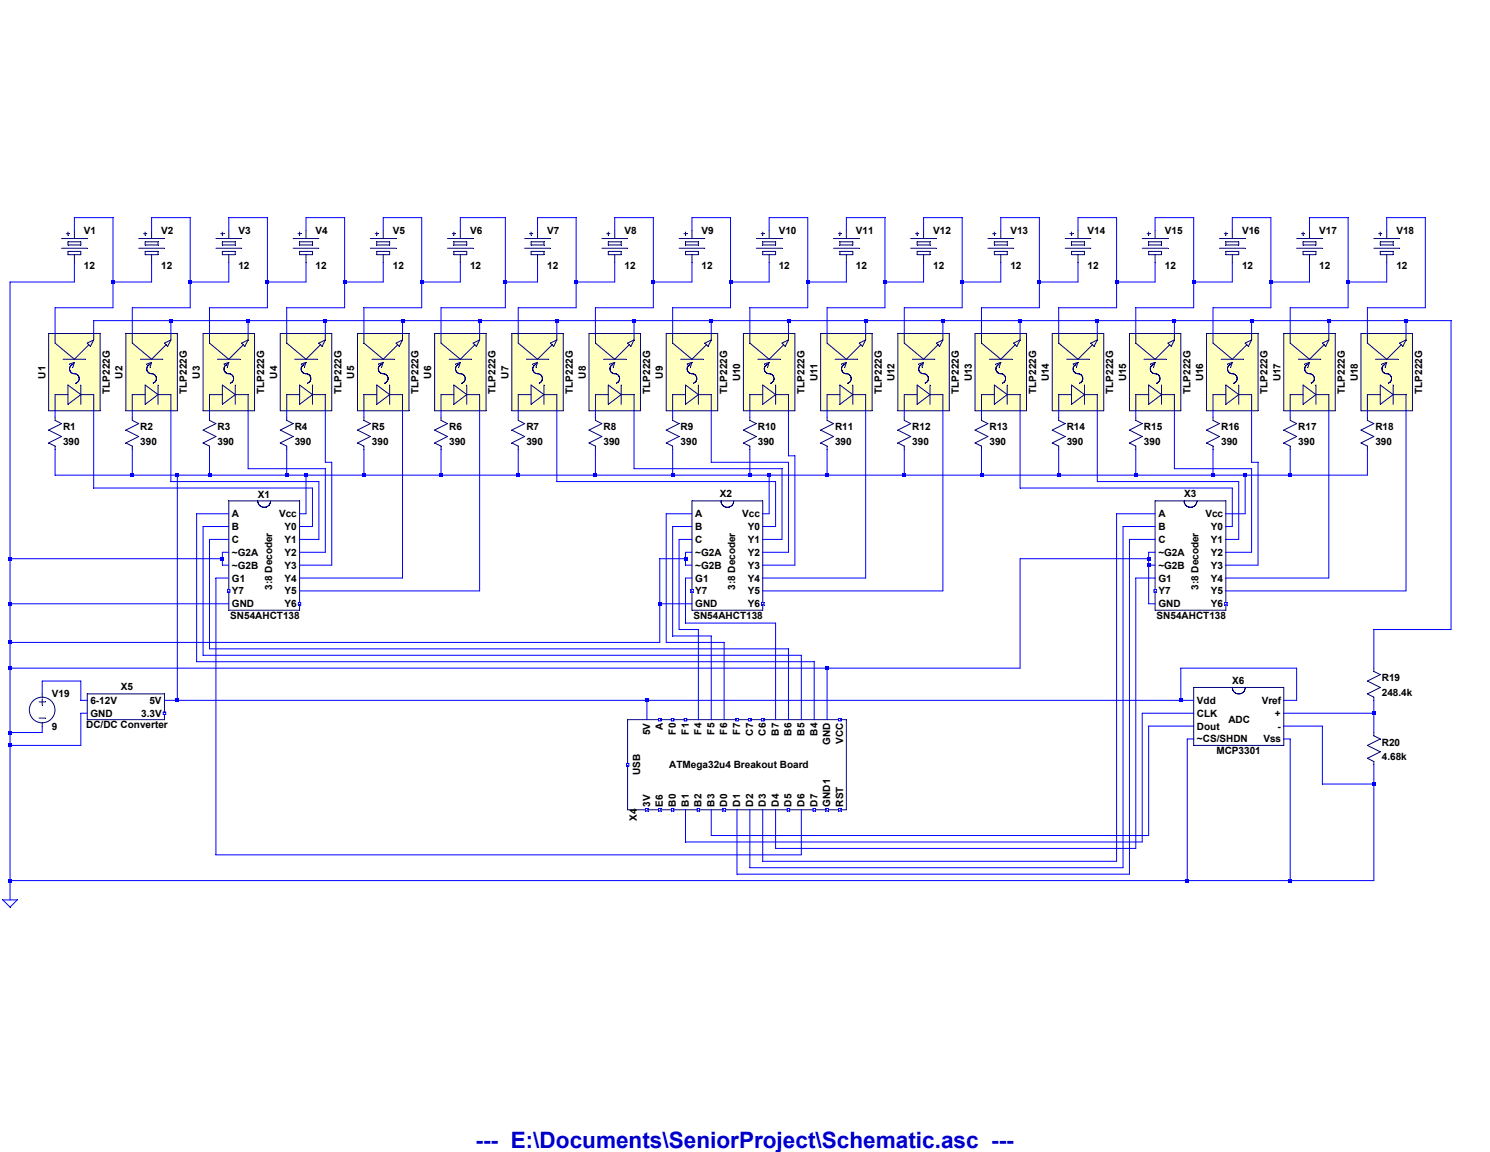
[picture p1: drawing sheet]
Version 4
SHEET 1 3428 1716
WIRE 96 0 0 0
WIRE 288 0 192 0
WIRE 480 0 384 0
WIRE 672 0 576 0
WIRE 864 0 768 0
WIRE 1072 0 960 0
WIRE 1248 0 1152 0
WIRE 1440 0 1344 0
WIRE 1632 0 1536 0
WIRE 1824 0 1728 0
WIRE 2016 0 1920 0
WIRE 2208 0 2112 0
WIRE 2400 0 2304 0
WIRE 2592 0 2496 0
WIRE 2784 0 2688 0
WIRE 2976 0 2880 0
WIRE 3168 0 3072 0
WIRE 3360 0 3264 0
WIRE 0 32 0 0
WIRE 192 32 192 0
WIRE 384 32 384 0
WIRE 576 32 576 0
WIRE 768 32 768 0
WIRE 960 32 960 0
WIRE 1152 32 1152 0
WIRE 1344 32 1344 0
WIRE 1536 32 1536 0
WIRE 1728 32 1728 0
WIRE 1920 32 1920 0
WIRE 2112 32 2112 0
WIRE 2304 32 2304 0
WIRE 2496 32 2496 0
WIRE 2688 32 2688 0
WIRE 2880 32 2880 0
WIRE 3072 32 3072 0
WIRE 3264 32 3264 0
WIRE 0 160 0 112
WIRE 0 160 -160 160
WIRE 96 160 96 0
WIRE 192 160 192 112
WIRE 192 160 96 160
WIRE 288 160 288 0
WIRE 384 160 384 112
WIRE 384 160 288 160
WIRE 480 160 480 0
WIRE 576 160 576 112
WIRE 576 160 480 160
WIRE 672 160 672 0
WIRE 768 160 768 112
WIRE 768 160 672 160
WIRE 864 160 864 0
WIRE 960 160 960 112
WIRE 960 160 864 160
WIRE 1072 160 1072 0
WIRE 1152 160 1152 112
WIRE 1152 160 1072 160
WIRE 1248 160 1248 0
WIRE 1344 160 1344 112
WIRE 1344 160 1248 160
WIRE 1440 160 1440 0
WIRE 1536 160 1536 112
WIRE 1536 160 1440 160
WIRE 1632 160 1632 0
WIRE 1728 160 1728 112
WIRE 1728 160 1632 160
WIRE 1824 160 1824 0
WIRE 1920 160 1920 112
WIRE 1920 160 1824 160
WIRE 2016 160 2016 0
WIRE 2112 160 2112 112
WIRE 2112 160 2016 160
WIRE 2208 160 2208 0
WIRE 2304 160 2304 112
WIRE 2304 160 2208 160
WIRE 2400 160 2400 0
WIRE 2496 160 2496 112
WIRE 2496 160 2400 160
WIRE 2592 160 2592 0
WIRE 2688 160 2688 112
WIRE 2688 160 2592 160
WIRE 2784 160 2784 0
WIRE 2880 160 2880 112
WIRE 2880 160 2784 160
WIRE 2976 160 2976 0
WIRE 3072 160 3072 112
WIRE 3072 160 2976 160
WIRE 3168 160 3168 0
WIRE 3264 160 3264 112
WIRE 3264 160 3168 160
WIRE 96 224 96 160
WIRE 96 224 -48 224
WIRE 288 224 288 160
WIRE 288 224 144 224
WIRE 480 224 480 160
WIRE 480 224 336 224
WIRE 672 224 672 160
WIRE 672 224 528 224
WIRE 864 224 864 160
WIRE 864 224 720 224
WIRE 1072 224 1072 160
WIRE 1072 224 912 224
WIRE 1248 224 1248 160
WIRE 1248 224 1104 224
WIRE 1440 224 1440 160
WIRE 1440 224 1296 224
WIRE 1632 224 1632 160
WIRE 1632 224 1488 224
WIRE 1824 224 1824 160
WIRE 1824 224 1680 224
WIRE 2016 224 2016 160
WIRE 2016 224 1872 224
WIRE 2208 224 2208 160
WIRE 2208 224 2064 224
WIRE 2400 224 2400 160
WIRE 2400 224 2256 224
WIRE 2592 224 2592 160
WIRE 2592 224 2448 224
WIRE 2784 224 2784 160
WIRE 2784 224 2640 224
WIRE 2976 224 2976 160
WIRE 2976 224 2832 224
WIRE 3168 224 3168 160
WIRE 3168 224 3024 224
WIRE 3360 224 3360 0
WIRE 3360 224 3216 224
WIRE 240 256 48 256
WIRE 432 256 240 256
WIRE 624 256 432 256
WIRE 816 256 624 256
WIRE 1008 256 816 256
WIRE 1200 256 1008 256
WIRE 1392 256 1200 256
WIRE 1584 256 1392 256
WIRE 1776 256 1584 256
WIRE 1968 256 1776 256
WIRE 2160 256 1968 256
WIRE 2352 256 2160 256
WIRE 2544 256 2352 256
WIRE 2736 256 2544 256
WIRE 2928 256 2736 256
WIRE 3120 256 2928 256
WIRE 3312 256 3120 256
WIRE 3424 256 3312 256
WIRE -48 288 -48 224
WIRE 48 288 48 256
WIRE 144 288 144 224
WIRE 240 288 240 256
WIRE 336 288 336 224
WIRE 432 288 432 256
WIRE 528 288 528 224
WIRE 624 288 624 256
WIRE 720 288 720 224
WIRE 816 288 816 256
WIRE 912 288 912 224
WIRE 1008 288 1008 256
WIRE 1104 288 1104 224
WIRE 1200 288 1200 256
WIRE 1296 288 1296 224
WIRE 1392 288 1392 256
WIRE 1488 288 1488 224
WIRE 1584 288 1584 256
WIRE 1680 288 1680 224
WIRE 1776 288 1776 256
WIRE 1872 288 1872 224
WIRE 1968 288 1968 256
WIRE 2064 288 2064 224
WIRE 2160 288 2160 256
WIRE 2256 288 2256 224
WIRE 2352 288 2352 256
WIRE 2448 288 2448 224
WIRE 2544 288 2544 256
WIRE 2640 288 2640 224
WIRE 2736 288 2736 256
WIRE 2832 288 2832 224
WIRE 2928 288 2928 256
WIRE 3024 288 3024 224
WIRE 3120 288 3120 256
WIRE 3216 288 3216 224
WIRE 3312 288 3312 256
WIRE -48 496 -48 480
WIRE 144 496 144 480
WIRE 336 496 336 480
WIRE 528 496 528 480
WIRE 720 496 720 480
WIRE 912 496 912 480
WIRE 1104 496 1104 480
WIRE 1296 496 1296 480
WIRE 1488 496 1488 480
WIRE 1680 496 1680 480
WIRE 1872 496 1872 480
WIRE 2064 496 2064 480
WIRE 2256 496 2256 480
WIRE 2448 496 2448 480
WIRE 2640 496 2640 480
WIRE 2832 496 2832 480
WIRE 3024 496 3024 480
WIRE 3216 496 3216 480
WIRE 1776 592 1776 480
WIRE 1792 592 1776 592
WIRE 624 608 624 480
WIRE 640 608 624 608
WIRE 1584 608 1584 480
WIRE 1776 608 1584 608
WIRE 2928 608 2928 480
WIRE 2944 608 2928 608
WIRE 432 624 432 480
WIRE 624 624 432 624
WIRE 1392 624 1392 480
WIRE 1760 624 1392 624
WIRE 2736 624 2736 480
WIRE 2928 624 2736 624
WIRE -48 640 -48 576
WIRE 144 640 144 576
WIRE 144 640 -48 640
WIRE 256 640 144 640
WIRE 336 640 336 576
WIRE 336 640 256 640
WIRE 528 640 528 576
WIRE 528 640 336 640
WIRE 576 640 528 640
WIRE 720 640 720 576
WIRE 720 640 576 640
WIRE 912 640 912 576
WIRE 912 640 720 640
WIRE 1104 640 1104 576
WIRE 1104 640 912 640
WIRE 1296 640 1296 576
WIRE 1296 640 1104 640
WIRE 1488 640 1488 576
WIRE 1488 640 1296 640
WIRE 1680 640 1680 576
WIRE 1680 640 1488 640
WIRE 1728 640 1680 640
WIRE 1872 640 1872 576
WIRE 1872 640 1728 640
WIRE 2064 640 2064 576
WIRE 2064 640 1872 640
WIRE 2256 640 2256 576
WIRE 2256 640 2064 640
WIRE 2448 640 2448 576
WIRE 2448 640 2256 640
WIRE 2640 640 2640 576
WIRE 2640 640 2448 640
WIRE 2832 640 2832 576
WIRE 2832 640 2640 640
WIRE 2912 640 2832 640
WIRE 3024 640 3024 576
WIRE 3024 640 2912 640
WIRE 3216 640 3216 576
WIRE 3216 640 3024 640
WIRE 240 656 240 480
WIRE 608 656 240 656
WIRE 1200 656 1200 480
WIRE 1744 656 1200 656
WIRE 2544 656 2544 480
WIRE 2896 656 2544 656
WIRE 48 672 48 480
WIRE 592 672 48 672
WIRE 2352 672 2352 480
WIRE 2880 672 2352 672
WIRE 384 736 304 736
WIRE 576 736 576 640
WIRE 576 736 560 736
WIRE 1536 736 1472 736
WIRE 1728 736 1728 640
WIRE 1728 736 1712 736
WIRE 2688 736 2592 736
WIRE 2912 736 2912 640
WIRE 2912 736 2864 736
WIRE 384 768 320 768
WIRE 592 768 592 672
WIRE 592 768 560 768
WIRE 1536 768 1488 768
WIRE 1744 768 1744 656
WIRE 1744 768 1712 768
WIRE 2688 768 2608 768
WIRE 2880 768 2880 672
WIRE 2880 768 2864 768
WIRE 384 800 336 800
WIRE 608 800 608 656
WIRE 608 800 560 800
WIRE 1536 800 1504 800
WIRE 1760 800 1760 624
WIRE 1760 800 1712 800
WIRE 2688 800 2624 800
WIRE 2896 800 2896 656
WIRE 2896 800 2864 800
WIRE 384 832 368 832
WIRE 624 832 624 624
WIRE 624 832 560 832
WIRE 1536 832 1520 832
WIRE 1776 832 1776 608
WIRE 1776 832 1712 832
WIRE 2688 832 2672 832
WIRE 2928 832 2928 624
WIRE 2928 832 2864 832
WIRE -160 848 -160 160
WIRE 368 848 368 832
WIRE 368 848 -160 848
WIRE 1520 848 1520 832
WIRE 1520 848 1456 848
WIRE 2672 848 2672 832
WIRE 2672 848 2352 848
WIRE 368 864 368 848
WIRE 384 864 368 864
WIRE 640 864 640 608
WIRE 640 864 560 864
WIRE 1520 864 1520 848
WIRE 1536 864 1520 864
WIRE 1792 864 1792 592
WIRE 1792 864 1712 864
WIRE 2672 864 2672 848
WIRE 2688 864 2672 864
WIRE 2944 864 2944 608
WIRE 2944 864 2864 864
WIRE 384 896 352 896
WIRE 816 896 816 480
WIRE 816 896 560 896
WIRE 1536 896 1520 896
WIRE 1968 896 1968 480
WIRE 1968 896 1712 896
WIRE 2688 896 2640 896
WIRE 3120 896 3120 480
WIRE 3120 896 2864 896
WIRE 1008 928 1008 480
WIRE 1008 928 560 928
WIRE 2160 928 2160 480
WIRE 2160 928 1712 928
WIRE 3312 928 3312 480
WIRE 3312 928 2864 928
WIRE -160 960 -160 848
WIRE 384 960 -160 960
WIRE 1456 960 1456 848
WIRE 1536 960 1456 960
WIRE 2672 960 2672 864
WIRE 2688 960 2672 960
WIRE 1520 1008 1520 896
WIRE 1744 1008 1520 1008
WIRE 1504 1024 1504 800
WIRE 1552 1024 1504 1024
WIRE 3424 1024 3424 256
WIRE 3424 1024 3232 1024
WIRE 1488 1040 1488 768
WIRE 1584 1040 1488 1040
WIRE -160 1056 -160 960
WIRE 1456 1056 1456 960
WIRE 1456 1056 -160 1056
WIRE 1472 1056 1472 736
WIRE 1616 1056 1472 1056
WIRE 336 1072 336 800
WIRE 1776 1072 336 1072
WIRE 320 1088 320 768
WIRE 1808 1088 320 1088
WIRE 304 1104 304 736
WIRE 1840 1104 304 1104
WIRE -160 1120 -160 1056
WIRE 1872 1120 -160 1120
WIRE 2352 1120 2352 848
WIRE 2352 1120 1872 1120
WIRE 3040 1120 2752 1120
WIRE 3232 1120 3232 1024
WIRE 16 1152 -80 1152
WIRE -80 1184 -80 1152
WIRE 16 1200 16 1152
WIRE 32 1200 16 1200
WIRE 256 1200 256 640
WIRE 256 1200 224 1200
WIRE 1424 1200 256 1200
WIRE 2752 1200 2752 1120
WIRE 2752 1200 1424 1200
WIRE 2784 1200 2752 1200
WIRE 3040 1200 3040 1120
WIRE 3040 1200 3008 1200
WIRE 32 1232 16 1232
WIRE 2784 1232 2656 1232
WIRE 3232 1232 3232 1200
WIRE 3232 1232 3008 1232
WIRE 1424 1248 1424 1200
WIRE 1552 1248 1552 1024
WIRE 1584 1248 1584 1040
WIRE 1616 1248 1616 1056
WIRE 1744 1248 1744 1008
WIRE 1776 1248 1776 1072
WIRE 1808 1248 1808 1088
WIRE 1840 1248 1840 1104
WIRE 1872 1248 1872 1120
WIRE 2784 1264 2672 1264
WIRE 3104 1264 3008 1264
WIRE -160 1280 -160 1120
WIRE -80 1280 -80 1264
WIRE -80 1280 -160 1280
WIRE 3232 1280 3232 1232
WIRE 2784 1296 2768 1296
WIRE 3024 1296 3008 1296
WIRE -160 1312 -160 1280
WIRE 16 1312 16 1232
WIRE 16 1312 -160 1312
WIRE 3104 1408 3104 1264
WIRE 3232 1408 3232 1360
WIRE 3232 1408 3104 1408
WIRE 1584 1536 1584 1472
WIRE 2672 1536 2672 1264
WIRE 2672 1536 1584 1536
WIRE 1520 1552 1520 1472
WIRE 2656 1552 2656 1232
WIRE 2656 1552 1520 1552
WIRE 1744 1568 1744 1472
WIRE 2640 1568 2640 896
WIRE 2640 1568 1744 1568
WIRE 352 1584 352 896
WIRE 1808 1584 1808 1472
WIRE 1808 1584 352 1584
WIRE 1712 1600 1712 1472
WIRE 2592 1600 2592 736
WIRE 2592 1600 1712 1600
WIRE 1680 1616 1680 1472
WIRE 2608 1616 2608 768
WIRE 2608 1616 1680 1616
WIRE 1648 1632 1648 1472
WIRE 2624 1632 2624 800
WIRE 2624 1632 1648 1632
WIRE -160 1648 -160 1312
WIRE 2768 1648 2768 1296
WIRE 2768 1648 -160 1648
WIRE 3024 1648 3024 1296
WIRE 3024 1648 2768 1648
WIRE 3232 1648 3232 1408
WIRE 3232 1648 3024 1648
WIRE -160 1696 -160 1648
FLAG -160 1696 0
SYMBOL Optos\\TLP222G\ (PC817A) 0 384 R270
SYMATTR InstName U1
SYMBOL Optos\\TLP222G\ (PC817A) 192 384 R270
SYMATTR InstName U2
SYMBOL Optos\\TLP222G\ (PC817A) 384 384 R270
SYMATTR InstName U3
SYMBOL Optos\\TLP222G\ (PC817A) 576 384 R270
SYMATTR InstName U4
SYMBOL Optos\\TLP222G\ (PC817A) 768 384 R270
SYMATTR InstName U5
SYMBOL Optos\\TLP222G\ (PC817A) 960 384 R270
SYMATTR InstName U6
SYMBOL Optos\\TLP222G\ (PC817A) 1152 384 R270
SYMATTR InstName U7
SYMBOL Optos\\TLP222G\ (PC817A) 1344 384 R270
SYMATTR InstName U8
SYMBOL Optos\\TLP222G\ (PC817A) 1536 384 R270
SYMATTR InstName U9
SYMBOL Optos\\TLP222G\ (PC817A) 1728 384 R270
SYMATTR InstName U10
SYMBOL Optos\\TLP222G\ (PC817A) 1920 384 R270
SYMATTR InstName U11
SYMBOL Optos\\TLP222G\ (PC817A) 2112 384 R270
SYMATTR InstName U12
SYMBOL Optos\\TLP222G\ (PC817A) 2304 384 R270
SYMATTR InstName U13
SYMBOL Optos\\TLP222G\ (PC817A) 2496 384 R270
SYMATTR InstName U14
SYMBOL Optos\\TLP222G\ (PC817A) 2688 384 R270
SYMATTR InstName U15
SYMBOL Optos\\TLP222G\ (PC817A) 2880 384 R270
SYMATTR InstName U16
SYMBOL Optos\\TLP222G\ (PC817A) 3072 384 R270
SYMATTR InstName U17
SYMBOL Optos\\TLP222G\ (PC817A) 3264 384 R270
SYMATTR InstName U18
SYMBOL Non-functional\\SN54AHCT138 480 816 R0
WINDOW 0 -24 -127 Left 2
SYMATTR InstName X1
SYMBOL Non-functional\\SN54AHCT138 1632 816 R0
WINDOW 0 -27 -131 Left 2
SYMATTR InstName X2
SYMBOL Non-functional\\SN54AHCT138 2784 816 R0
WINDOW 0 -24 -131 Left 2
SYMATTR InstName X3
SYMBOL Non-functional\\ATMega32u4\ Breakout\ Board 1648 1360 R270
WINDOW 0 -140 -257 Left 2
SYMATTR InstName X4
SYMBOL voltage -80 1168 R0
WINDOW 123 0 0 Left 2
WINDOW 39 0 0 Left 2
SYMATTR InstName V19
SYMATTR Value 9
SYMBOL Non-functional\\DC-DC\ Converter 128 1216 R0
WINDOW 0 -13 -51 Left 2
SYMATTR InstName X5
SYMBOL res -64 480 R0
SYMATTR InstName R1
SYMATTR Value 390
SYMBOL res 128 480 R0
SYMATTR InstName R2
SYMATTR Value 390
SYMBOL res 320 480 R0
SYMATTR InstName R3
SYMATTR Value 390
SYMBOL res 512 480 R0
SYMATTR InstName R4
SYMATTR Value 390
SYMBOL res 704 480 R0
SYMATTR InstName R5
SYMATTR Value 390
SYMBOL res 896 480 R0
SYMATTR InstName R6
SYMATTR Value 390
SYMBOL res 1088 480 R0
SYMATTR InstName R7
SYMATTR Value 390
SYMBOL res 1280 480 R0
SYMATTR InstName R8
SYMATTR Value 390
SYMBOL res 1472 480 R0
SYMATTR InstName R9
SYMATTR Value 390
SYMBOL res 1664 480 R0
SYMATTR InstName R10
SYMATTR Value 390
SYMBOL res 1856 480 R0
SYMATTR InstName R11
SYMATTR Value 390
SYMBOL res 2048 480 R0
SYMATTR InstName R12
SYMATTR Value 390
SYMBOL res 2240 480 R0
SYMATTR InstName R13
SYMATTR Value 390
SYMBOL res 2432 480 R0
SYMATTR InstName R14
SYMATTR Value 390
SYMBOL res 2624 480 R0
SYMATTR InstName R15
SYMATTR Value 390
SYMBOL res 2816 480 R0
SYMATTR InstName R16
SYMATTR Value 390
SYMBOL res 3008 480 R0
SYMATTR InstName R17
SYMATTR Value 390
SYMBOL res 3200 480 R0
SYMATTR InstName R18
SYMATTR Value 390
SYMBOL res 3216 1104 R0
SYMATTR InstName R19
SYMATTR Value 248.4k
SYMBOL res 3216 1264 R0
SYMATTR InstName R20
SYMATTR Value 4.68k
SYMBOL Non-functional\\MCP3301 2896 1248 M0
WINDOW 0 -13 -98 Left 2
SYMATTR InstName X6
SYMBOL Misc\\battery 0 16 R0
WINDOW 123 0 0 Left 2
WINDOW 39 0 0 Left 2
SYMATTR InstName V1
SYMATTR Value 12
SYMBOL Misc\\battery 192 16 R0
WINDOW 123 0 0 Left 2
WINDOW 39 0 0 Left 2
SYMATTR InstName V2
SYMATTR Value 12
SYMBOL Misc\\battery 384 16 R0
WINDOW 123 0 0 Left 2
WINDOW 39 0 0 Left 2
SYMATTR InstName V3
SYMATTR Value 12
SYMBOL Misc\\battery 576 16 R0
WINDOW 123 0 0 Left 2
WINDOW 39 0 0 Left 2
SYMATTR InstName V4
SYMATTR Value 12
SYMBOL Misc\\battery 768 16 R0
WINDOW 123 0 0 Left 2
WINDOW 39 0 0 Left 2
SYMATTR InstName V5
SYMATTR Value 12
SYMBOL Misc\\battery 960 16 R0
WINDOW 123 0 0 Left 2
WINDOW 39 0 0 Left 2
SYMATTR InstName V6
SYMATTR Value 12
SYMBOL Misc\\battery 1152 16 R0
WINDOW 123 0 0 Left 2
WINDOW 39 0 0 Left 2
SYMATTR InstName V7
SYMATTR Value 12
SYMBOL Misc\\battery 1344 16 R0
WINDOW 123 0 0 Left 2
WINDOW 39 0 0 Left 2
SYMATTR InstName V8
SYMATTR Value 12
SYMBOL Misc\\battery 1536 16 R0
WINDOW 123 0 0 Left 2
WINDOW 39 0 0 Left 2
SYMATTR InstName V9
SYMATTR Value 12
SYMBOL Misc\\battery 1728 16 R0
WINDOW 123 0 0 Left 2
WINDOW 39 0 0 Left 2
SYMATTR InstName V10
SYMATTR Value 12
SYMBOL Misc\\battery 1920 16 R0
WINDOW 123 0 0 Left 2
WINDOW 39 0 0 Left 2
SYMATTR InstName V11
SYMATTR Value 12
SYMBOL Misc\\battery 2112 16 R0
WINDOW 123 0 0 Left 2
WINDOW 39 0 0 Left 2
SYMATTR InstName V12
SYMATTR Value 12
SYMBOL Misc\\battery 2304 16 R0
WINDOW 123 0 0 Left 2
WINDOW 39 0 0 Left 2
SYMATTR InstName V13
SYMATTR Value 12
SYMBOL Misc\\battery 2496 16 R0
WINDOW 123 0 0 Left 2
WINDOW 39 0 0 Left 2
SYMATTR InstName V14
SYMATTR Value 12
SYMBOL Misc\\battery 2688 16 R0
WINDOW 123 0 0 Left 2
WINDOW 39 0 0 Left 2
SYMATTR InstName V15
SYMATTR Value 12
SYMBOL Misc\\battery 2880 16 R0
WINDOW 123 0 0 Left 2
WINDOW 39 0 0 Left 2
SYMATTR InstName V16
SYMATTR Value 12
SYMBOL Misc\\battery 3072 16 R0
WINDOW 123 0 0 Left 2
WINDOW 39 0 0 Left 2
SYMATTR InstName V17
SYMATTR Value 12
SYMBOL Misc\\battery 3264 16 R0
WINDOW 123 0 0 Left 2
WINDOW 39 0 0 Left 2
SYMATTR InstName V18
SYMATTR Value 12
